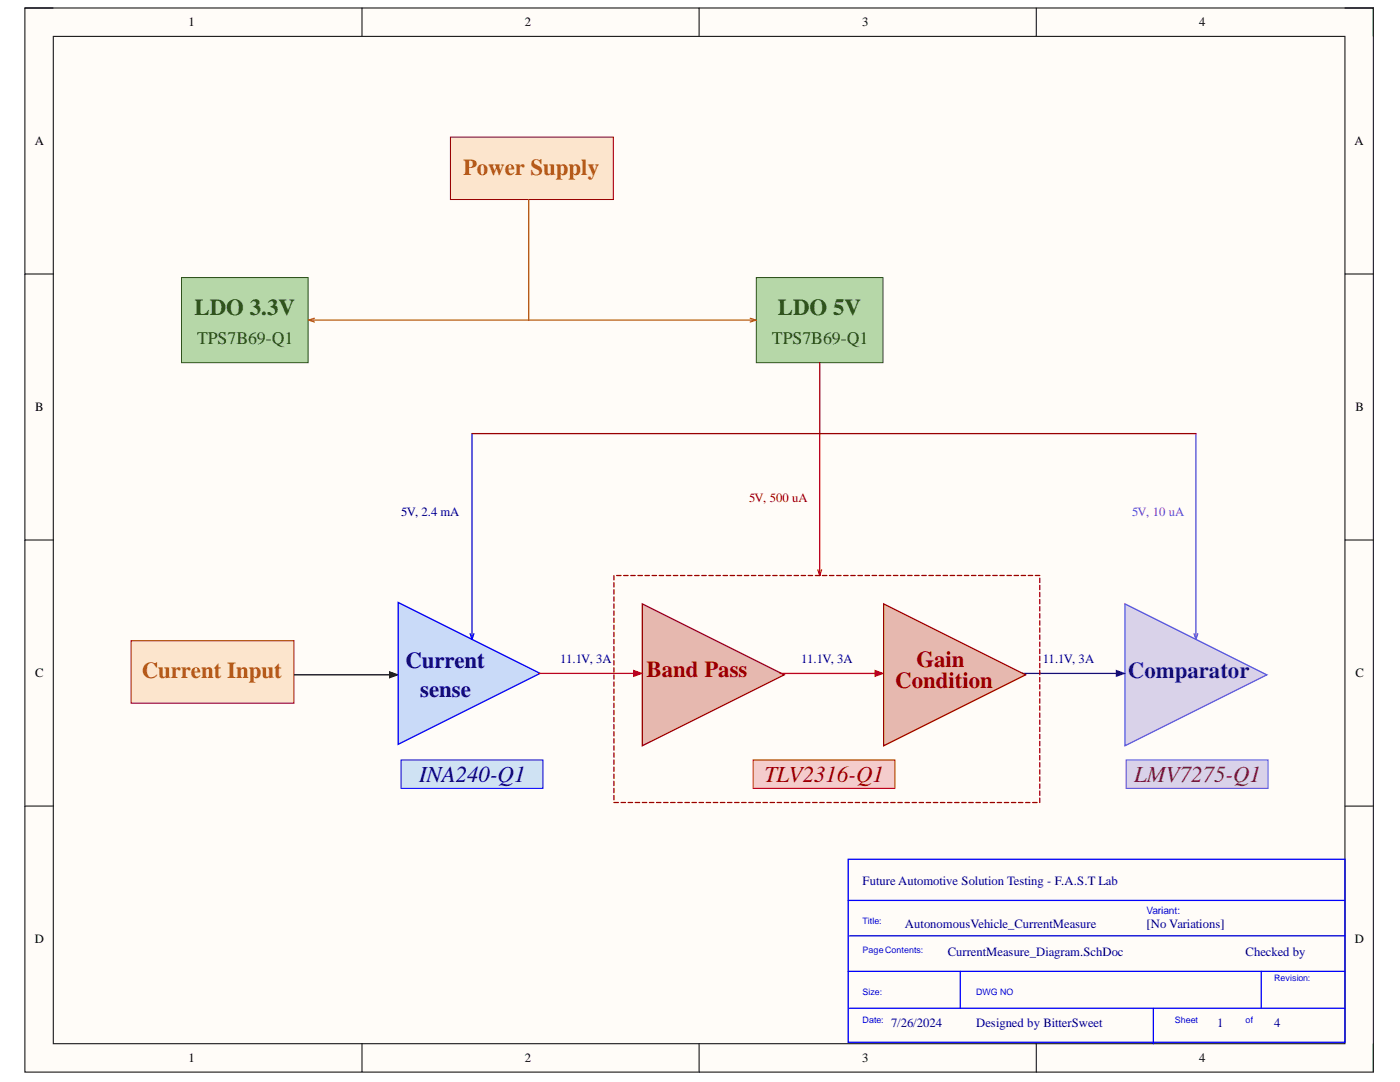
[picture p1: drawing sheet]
<svg xmlns="http://www.w3.org/2000/svg" width="279mm" height="216mm" viewBox="0 0 279 216" stroke-linecap="round" stroke-linejoin="round" font-family="sans-serif">
<path d="M5 1.6h269.1v212.3h-269.1z" fill-rule="evenodd" fill="#fffcf8"/>
<path d="M5 1.6h269.1v212.3h-269.1z" fill="none" stroke="#000" stroke-width=".2"/>
<path d="M10.6 7.3h257.8v201h-257.8z" fill-rule="evenodd" fill="#fffcf8"/>
<g fill="none" stroke="#000" stroke-width=".2">
<path d="M5 1.6h5.6M10.6 7.3h257.8v201h-257.8zM72.2 1.6v5.7M139.5 1.6v5.7M206.8 1.6v5.7M268.4 1.6h5.7v5.7M5 54.7h5.6M268.4 54.7h5.7M5 107.8h5.6M268.4 107.8h5.7M5 160.8h5.6M268.4 160.8h5.7"/>
<path d="M72.2 208.3v5.6M139.5 208.3v5.6M206.8 208.3v5.6M274.1 208.3v5.6"/>
</g>
<path d="M26.2 127.9h32.5v12.4h-32.5z" fill-rule="evenodd" fill="#fce5cd"/>
<path d="M26.2 127.9h32.5v12.4h-32.5z" fill="none" stroke="#800000" stroke-width=".2"/>
<path d="M150.9 55.4h25.3v17h-25.3z" fill-rule="evenodd" fill="#b6d7a8"/>
<path d="M150.9 55.4h25.3v17h-25.3z" fill="none" stroke="#274e13" stroke-width=".2"/>
<path d="M58.8 134.7h20.1M77.8 134.1l1.5 .6-1.5 .5z" fill="none" stroke="#000" stroke-width=".25"/>
<path d="M77.8 134.1l1.5 .6-1.5 .5z" fill="#000"/>
<path d="M169.3 171.5h99.1v36.5h-99.1zM169.3 179.7h99.1M169.3 193.8h99.1M169.5 186.7h98.9M191.6 193.8v7.4M251.7 193.8v7.4M169.5 201.2h98.9M230.2 201.2v7.1" fill="none" stroke="#00f" stroke-width=".25"/>
<path d="M79.5 120.2l28.3 14.2-28.3 14.1z" fill="#c9daf8"/>
<path d="M79.5 120.2l28.3 14.2-28.3 14.1z" fill="none" stroke="#00f" stroke-width=".25"/>
<path d="M128.2 120.5l28.3 14.2-28.3 14.1z" fill="#e6b8af"/>
<path d="M128.2 120.5l28.3 14.2-28.3 14.1z" fill="none" stroke="#980000" stroke-width=".25"/>
<path d="M224.5 120.5l28.3 14.2-28.3 14.1z" fill="#d9d2e9"/>
<path d="M224.5 120.5l28.3 14.2-28.3 14.1z" fill="none" stroke="#90f" stroke-width=".25"/>
<path d="M107.5 134.4h20.1" fill="none" stroke="#f00" stroke-width=".25"/>
<path d="M126.5 133.8l1.5 .6-1.5 .5z" fill="#f00"/>
<path d="M126.5 133.8l1.5 .6-1.5 .5zM155.7 134.4h20.1" fill="none" stroke="#f00" stroke-width=".25"/>
<path d="M174.7 133.8l1.5 .6-1.5 .5z" fill="#f00"/>
<path d="M174.7 133.8l1.5 .6-1.5 .5z" fill="none" stroke="#f00" stroke-width=".25"/>
<path d="M203.8 134.4h20.1" fill="none" stroke="#351c75" stroke-width=".25"/>
<path d="M222.8 133.8l1.6 .6-1.6 .5z" fill="#351c75"/>
<path d="M222.8 133.8l1.6 .6-1.6 .5z" fill="none" stroke="#351c75" stroke-width=".25"/>
<path d="M224.7 151.6h28.4v5.7h-28.4z" fill-rule="evenodd" fill="#d9d2e9"/>
<path d="M224.7 151.6h28.4v5.7h-28.4z" fill="none" stroke="#90f" stroke-width=".2"/>
<path d="M150.3 151.6h28.3v5.7h-28.3z" fill-rule="evenodd" fill="#f4cccc"/>
<path d="M150.3 151.6h28.3v5.7h-28.3z" fill="none" stroke="#f00" stroke-width=".2"/>
<path d="M80 151.6h28.4v5.7h-28.4z" fill-rule="evenodd" fill="#cfe2f3"/>
<path d="M80 151.6h28.4v5.7h-28.4z" fill="none" stroke="#00f" stroke-width=".2"/>
<path d="M176.4 120.5l28.3 14.2-28.3 14.1z" fill="#e6b8af"/>
<path d="M176.4 120.5l28.3 14.2-28.3 14.1z" fill="none" stroke="#980000" stroke-width=".25"/>
<path d="M36.2 55.4h25.3v17h-25.3z" fill-rule="evenodd" fill="#b6d7a8"/>
<path d="M36.2 55.4h25.3v17h-25.3z" fill="none" stroke="#274e13" stroke-width=".2"/>
<path d="M89.9 27.4h32.5v12.4h-32.5z" fill-rule="evenodd" fill="#fce5cd"/>
<path d="M89.9 27.4h32.5v12.4h-32.5z" fill="none" stroke="#800000" stroke-width=".2"/>
<path d="M94.2 86.5v41.1M93.8 126.4l.4 1.2M94.6 126.4l-.4 1.2" fill="none" stroke="#00f" stroke-width=".25"/>
<path d="M163.6 86.5v28.3M163.2 113.7l.4 1.1M164 113.7l-.4 1.1" fill="none" stroke="#f00" stroke-width=".25"/>
<path d="M238.7 86.5v41.1M238.3 126.4l.4 1.2M239 126.4l-.3 1.2" fill="none" stroke="#90f" stroke-width=".25"/>
<g fill="none" stroke="#980000" stroke-width=".25">
<path d="M163.6 72.4v14.1M94.2 86.5h144.5M122.5 114.8v.9M122.5 116.3v.8M122.5 117.7v.8M122.5 119.1v.9M123.1 114.8h.8M124.5 114.8h.9M125.9 114.8h.9M127.3 114.8h.9M128.7 114.8h.9M130.1 114.8h.9"/>
<path d="M131.6 114.8h.8M133 114.8h.9M134.4 114.8h.9M135.8 114.8h.9M137.2 114.8h.9M138.6 114.8h.9M140.1 114.8h.8M141.5 114.8h.9M142.9 114.8h.9M144.3 114.8h.9M145.7 114.8h.9M147.1 114.8h.9"/>
<path d="M148.5 114.8h.9M150 114.8h.9M151.4 114.8h.9M152.8 114.8h.9M154.2 114.8h.9M155.6 114.8h.9M157 114.8h.9M158.5 114.8h.9M159.9 114.8h.9M161.3 114.8h.9M162.7 114.8h.9M164.1 114.8h.9"/>
<path d="M165.5 114.8h.9M167 114.8h.8M168.4 114.8h.9M169.8 114.8h.9M171.2 114.8h.9M172.6 114.8h.9M174 114.8h.9M175.5 114.8h.9M176.9 114.8h.9M178.3 114.8h.9M179.7 114.8h.9M181.1 114.8h.9"/>
<path d="M182.5 114.8h.9M184 114.8h.9M185.4 114.8h.9M186.8 114.8h.9M188.2 114.8h.9M189.6 114.8h.9M191 114.8h.9M192.5 114.8h.8M193.9 114.8h.9M195.3 114.8h.9M196.7 114.8h.9M198.1 114.8h.9"/>
<path d="M199.5 114.8h.9M201 114.8h.8M202.4 114.8h.9M203.8 114.8h.9M205.2 114.8h.9M206.6 114.8h.9M207.5 115.4v.8M207.5 116.8v.9M207.5 118.2v.9M207.5 119.6v.9M122.5 120.5v.9M122.5 121.9v.9"/>
<path d="M122.5 123.3v.9M122.5 124.7v.9M122.5 126.2v.8M122.5 127.6v.9M122.5 129v.9M122.5 130.4v.9M122.5 131.8v.9M122.5 133.2v.9M122.5 134.7v.8M122.5 136.1v.9M122.5 137.5v.9M122.5 138.9v.9"/>
<path d="M207.5 121v.9M207.5 122.4v.9M207.5 123.9v.9M207.5 125.3v.9M207.5 126.7v.9M207.5 128.1v.9M207.5 129.5v.9M207.5 130.9v.9M207.5 132.4v.8M207.5 133.8v.9M207.5 135.2v.9M207.5 136.6v.9"/>
<path d="M207.5 138v.9M207.5 139.4v.9M122.5 140.3v.9M122.5 141.7v.9M122.5 143.1v.9M122.5 144.6v.8M122.5 146v.9M122.5 147.4v.9M122.5 148.8v.9M122.5 150.2v.9M122.5 151.6v.9M122.5 153.1v.8"/>
<path d="M122.5 154.5v.9M122.5 155.9v.9M122.5 157.3v.9M122.5 158.7v.9M207.5 140.8v.9M207.5 142.3v.9M207.5 143.7v.9M207.5 145.1v.9M207.5 146.5v.9M207.5 147.9v.9M207.5 149.3v.9M207.5 150.8v.8"/>
<path d="M207.5 152.2v.9M207.5 153.6v.9M207.5 155v.9M207.5 156.4v.9M207.5 157.8v.9M207.5 159.2v.9M122.5 160.1h.9M123.9 160.1h.9M125.4 160.1h.8M126.8 160.1h.9M128.2 160.1h.9M129.6 160.1h.9"/>
<path d="M131 160.1h.9M132.4 160.1h.9M133.9 160.1h.8M135.3 160.1h.9M136.7 160.1h.9M138.1 160.1h.9M139.5 160.1h.9M140.9 160.1h.9M142.4 160.1h.8M143.8 160.1h.9M145.2 160.1h.9M146.6 160.1h.9"/>
<path d="M148 160.1h.9M149.4 160.1h.9M150.9 160.1h.8M152.3 160.1h.9M153.7 160.1h.9M155.1 160.1h.9M156.5 160.1h.9M157.9 160.1h.9M159.4 160.1h.8M160.8 160.1h.9M162.2 160.1h.9M163.6 160.1h.9"/>
<path d="M165 160.1h.9M166.4 160.1h.9M167.8 160.1h.9M169.3 160.1h.8M170.7 160.1h.9M172.1 160.1h.9M173.5 160.1h.9M174.9 160.1h.9M176.4 160.1h.8M177.8 160.1h.8M179.2 160.1h.9M180.6 160.1h.9"/>
<path d="M182 160.1h.9M183.4 160.1h.9M184.9 160.1h.8M186.3 160.1h.8M187.7 160.1h.9M189.1 160.1h.9M190.5 160.1h.9M191.9 160.1h.9M193.3 160.1h.9M194.8 160.1h.8M196.2 160.1h.9M197.6 160.1h.9"/>
<path d="M199 160.1h.9M200.4 160.1h.9M201.8 160.1h.9M203.3 160.1h.8M204.7 160.1h.9M206.1 160.1h.9"/>
</g>
<path d="M105.5 39.8v24.1M61.6 63.9h89.3M61.6 63.9l1.2 .4M62.8 63.5l-1.2 .4M149.7 63.5l1.2 .4M150.9 63.9l-1.2 .4" fill="none" stroke="#b45f06" stroke-width=".25"/>
<g font-size="4.6" fill="#b45f06">
<text x="92.4" y="34.8">Power Supply</text>
<text x="28.3" y="135.3">Current Input</text>
</g>
<g font-size="4.6" fill="#274e13">
<text x="38.8" y="62.9">LDO 3.3V</text>
<text x="155.2" y="62.9">LDO 5V</text>
</g>
<g font-size="4.6" fill="#000080">
<text x="80.9" y="133.4">Current</text>
<text x="83.9" y="139">sense</text>
<text x="83.6" y="156">INA240-Q1</text>
</g>
<g font-size="4.6" fill="#980000">
<text x="129" y="135">Band Pass</text>
<text x="178.7" y="137.3">Condition</text>
<text x="182.9" y="133.1">Gain</text>
<text x="152.5" y="156">TLV2316-Q1</text>
</g>
<text font-size="4.6" fill="#351c75" x="225.1" y="135.3">Comparator</text>
<text font-size="4.6" fill="#741b47" x="226.4" y="156">LMV7275-Q1</text>
<g font-size="3.5" fill="#274e13">
<text x="39.3" y="68.7">TPS7B69-Q1</text>
<text x="154.1" y="68.7">TPS7B69-Q1</text>
</g>
<g font-size="2.5">
<text x="37.6" y="5.2">1</text>
<text x="104.8" y="5.2">2</text>
<text x="172.1" y="5.2">3</text>
<text x="239.3" y="5.2">4</text>
<text x="6.9" y="29">A</text>
<text x="270.3" y="29">A</text>
<text x="7" y="82.1">B</text>
<text x="270.5" y="82.1">B</text>
<text x="7" y="135.1">C</text>
<text x="270.5" y="135.1">C</text>
<text x="6.9" y="188.2">D</text>
<text x="270.4" y="188.2">D</text>
<text x="37.6" y="211.9">1</text>
<text x="104.8" y="211.9">2</text>
<text x="172.1" y="211.9">3</text>
<text x="239.3" y="211.9">4</text>
</g>
<text font-size="2.5" fill="#980000" x="149.5" y="100.1">5V, 500 uA</text>
<g font-size="2.5" fill="#000080">
<text x="80.1" y="102.9">5V, 2.4 mA</text>
<text x="111.8" y="132.3">11.1V, 3A</text>
<text x="159.9" y="132.3">11.1V, 3A</text>
<text x="208.1" y="132.3">11.1V, 3A</text>
<text x="172.2" y="176.5">Future Automotive Solution Testing - F.A.S.T Lab</text>
<text x="180.6" y="185.1">AutonomousVehicle_CurrentMeasure</text>
<text x="228.8" y="185.1">[No Variations]</text>
<text x="189.2" y="190.7">CurrentMeasure_Diagram.SchDoc</text>
<text x="248.6" y="190.7">Checked by</text>
<text x="177.8" y="204.9">7/26/2024</text>
<text x="194.8" y="204.9">Designed by BitterSweet</text>
<text x="242.9" y="204.9">1</text>
<text x="254.3" y="204.9">4</text>
</g>
<text font-size="2.5" fill="#90f" x="225.9" y="102.9">5V, 10 uA</text>
<text font-size="2" fill="#00f" x="228.8" y="182.3">Variant:</text>
<g font-size="1.8" fill="#00f">
<text x="172.2" y="184.4">Title:</text>
<text x="172.2" y="190.1">PageContents:</text>
<text x="254.3" y="195.7">Revision:</text>
<text x="172.2" y="198.5">Size:</text>
<text x="194.8" y="198.5">DWG NO</text>
<text x="172.2" y="204.2">Date:</text>
<text x="234.5" y="204.2">Sheet</text>
<text x="248.6" y="204.2">of</text>
</g>
</svg>
